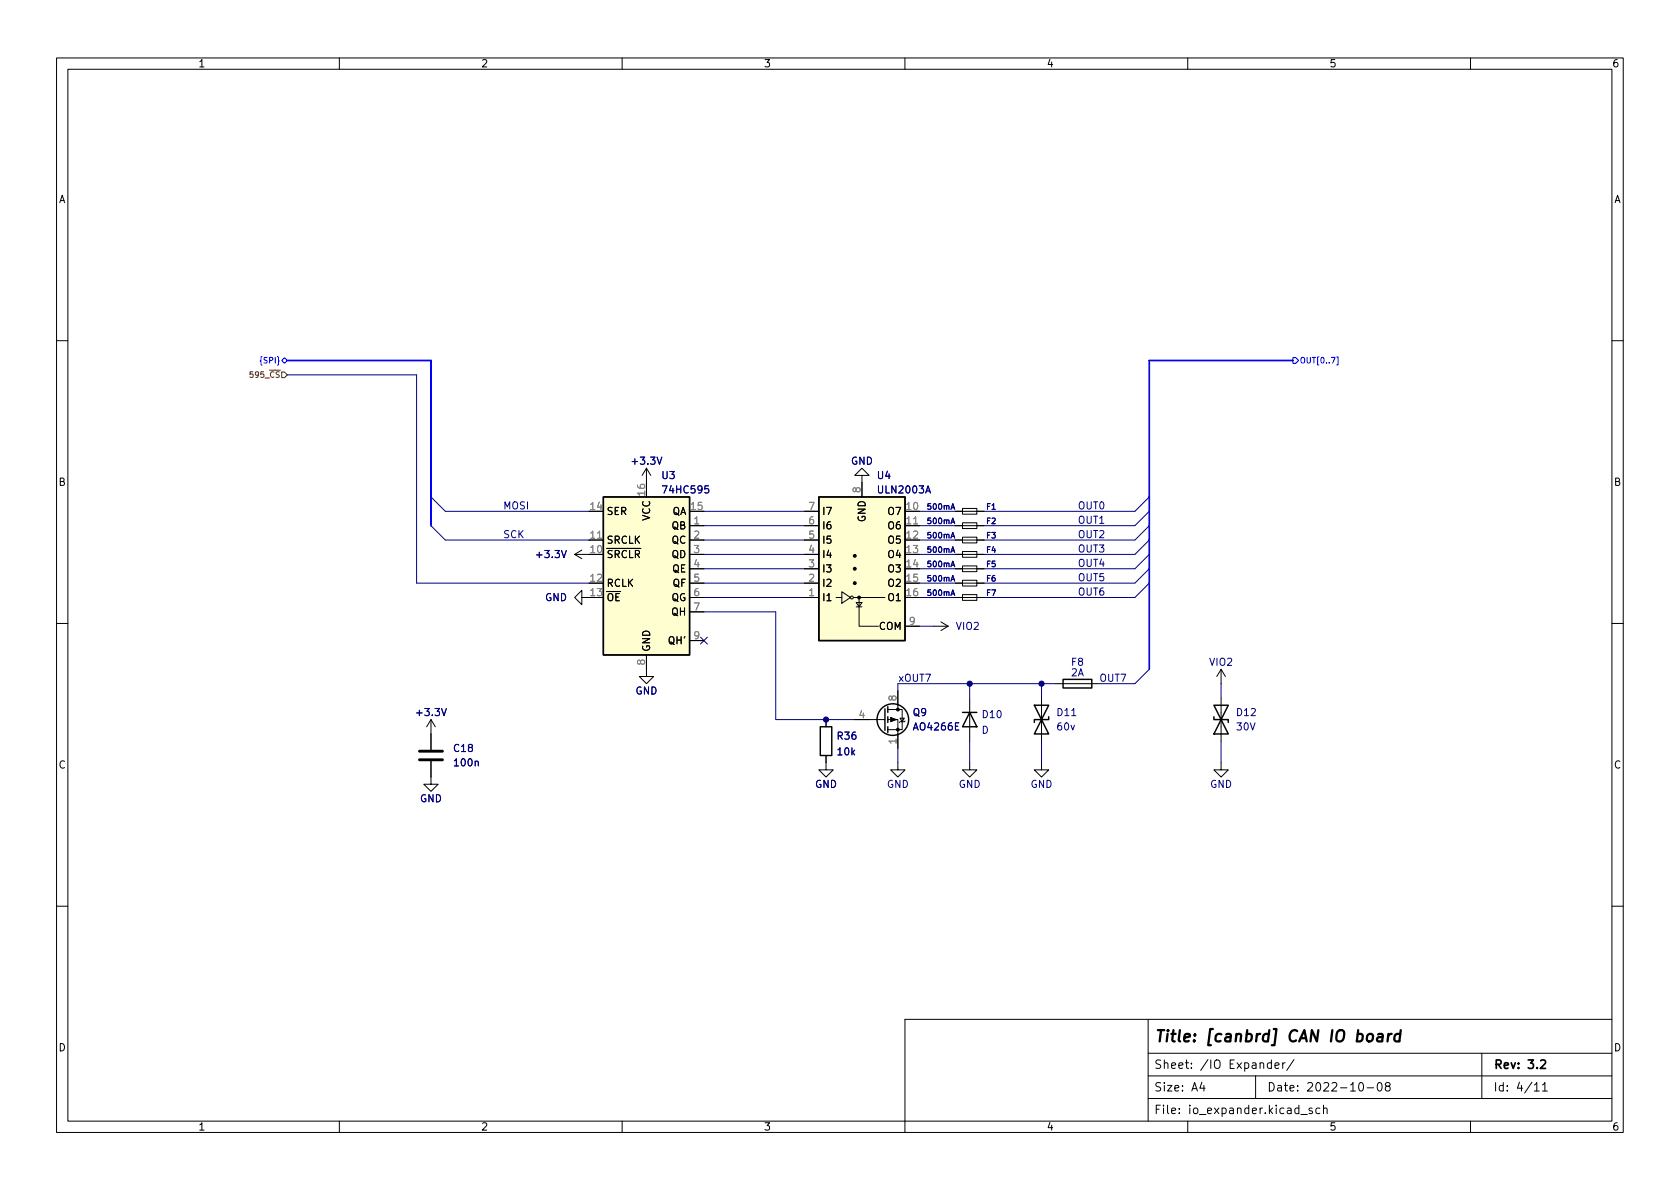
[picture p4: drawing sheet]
<svg xmlns="http://www.w3.org/2000/svg" width="297mm" height="210mm" viewBox="0 0 297 210" stroke-linecap="round" stroke-linejoin="round" font-family="sans-serif">
<g fill="none" stroke="#000" stroke-width=".18">
<path d="M10 10.2h277v190.1h-277zM12 12.2h273v186.1h-273zM60 10.2v2M110 10.2v2M160 10.2v2M210 10.2v2M260 10.2v2M10 60.2h2M285 60.2h2M101.6 98h2.5M101.6 98l1.3 .8M102.9 97.3l-1.3 .7"/>
<path d="M104.1 95.5h2.6M114.3 82.8v2.5M114.3 82.8l-.8 1.3M114.3 82.8l.8 1.3M121.9 93h2.6M121.9 95.5h2.6M121.9 98h2.6M142.2 93h2.6M142.2 95.5h2.6M142.2 98h2.6M142.2 90.4h2.6M152.4 84.1h1.3l-1.3-1.3-1.3 1.3h1.3v3.8"/>
<path d="M160 93h2.6M168.9 93h5.1M168.9 95.5h5.1M168.9 98h5.1M168.9 90.4h5.1M170.2 95h2.5v1h-2.5zM170.2 97.5h2.5v1h-2.5zM170.2 92.5h2.5v1h-2.5zM170.2 89.9h2.5v1h-2.5zM10 110.2h2M102.9 105.7v-1.3l-1.3 1.3 1.3 1.2v-1.2h1.2M114.3 115.8v3.8h1.3l-1.3 1.3-1.3-1.3h1.3"/>
<path d="M121.9 100.6h2.6M121.9 103.1h2.6M121.9 105.7h2.6M121.9 108.2h2.6M121.9 113.3h2.6M142.2 100.6h2.6M142.2 103.1h2.6M142.2 105.7h2.6M147.8 105.7h1M148.8 104.6l1.6 1.1-1.6 1zM150.9 105.7h5.6M151.4 106.5h1l-.5 .8z"/>
<path d="M151.4 107.3h1M151.9 105.7v5h3.4M160 110.7h2.6M165.1 110.7h2.5M166.4 110l1.2 .7M167.6 110.7l-1.2 .8M168.9 100.6h5.1M168.9 103.1h5.1M168.9 105.7h5.1M170.2 100.1h2.5v1h-2.5zM170.2 105.2h2.5v1h-2.5zM170.2 102.6h2.5v1h-2.5z"/>
<path d="M215.9 118.4v2.5M215.9 118.4l-.8 1.2M215.9 118.4l.8 1.2M285 110.2h2M76.2 134.6v4.1h1.3l-1.3 1.2-1.3-1.2h1.3M76.2 127.2l-.8 1.3M76.2 127.2v5.4M76.2 127.2l.8 1.3M146 133.6v2.5h1.3l-1.3 1.3-1.2-1.3h1.2M146 127.2v1.3M151.1 127.2h5.4M157 127.2h1.7v5.1"/>
<path d="M157 125.5h2.5v3.5h-2.5M158.7 134.9v1.2h1.3l-1.3 1.3-1.2-1.3h1.2M158.7 122.2v3.3M159.1 127h.8l-.4 .6zM160 127.5l-.1 .1h-.8l-.1 .2M171.4 134.9v1.2h1.3l-1.3 1.3-1.2-1.3h1.2M171.4 123.4v7.7M184.1 134.9v1.2h1.3l-1.3 1.3-1.2-1.3h1.2M184.1 123.4v7.7M186.7 120.9h7.6M215.9 134.9v1.2h1.3l-1.3 1.3-1.3-1.3h1.3M215.9 123.4v7.7"/>
<path d="M10 160.2h2M285 160.2h2M60 198.3v2M110 198.3v2M203 194.3h82M203 190.3h82M203 186.3h82M203 180.3v18M210 198.3v2M212.5 191.4l-.4 1h1M212.9 191.9v1M222 190.3v4"/>
<path d="M224.8 188l-.4-.1-.3 .3v.4l.1 .3h.6M224.8 187.4v1.5M225.4 188.4l.7-.1v-.3l-.5-.1-.2 .2 .1 .8h.6M226.8 187.9v1M227.2 187.9l-.3 .1-.1 .2M228.8 187.4l-1.3 1.9M230 197.1h1.1M232 196l-.4-.1-.2 .2 .1 .3 .5 .1v.4h-.6M233.4 196l-.5-.1-.3 .3v.4l.2 .3h.6M234 196.1l.2-.2 .4 .1v.9M234 195.4v1.5M240.4 191.5l.2-.1a.81 .81 0 0 1 .6 .7 .81 .81 0 0 1-.3 .8h-.2a.81 .81 0 0 1-.6-.6 .81 .81 0 0 1 .3-.8z"/>
<path d="M241.7 192.4h1.2M243.7 191.5l.2-.1a.81 .81 0 0 1 .5 .7 .81 .81 0 0 1-.3 .8h-.1a.81 .81 0 0 1-.6-.6 .81 .81 0 0 1 .3-.8zM245.2 192.1l-.3-.3 .1-.2 .2-.2 .4 .1 .2 .2-.1 .2-.6 .2-.2 .3 .1 .4 .2 .1h.3l.3-.3-.1-.4-.2-.1M260 198.3v2M262 186.3v8M271.3 191.9l.4-.5v1.5M271.3 192.9h.9M272.7 191.9l.4-.5v1.5M272.7 192.9h.9M285 180.3h-125v20"/>
<circle cx="150.6" cy="105.7" r=".25"/>
</g>
<path d="M272.4 187.6l.6-.2 .2 .2 .1 .3-1 1h1" fill="none" stroke="#000" stroke-width=".3"/>
<path d="M243.7 182.9l.2-.1 .5 .1v1.3M244.5 183.3l-.7 .1a.4 .4 0 0 0-.3 .3 .4 .4 0 0 0 .2 .5l.7-.1M245.5 182.8l-.2 1.4M246.1 182.8l-.4 .1-.3 .3M247.6 182.9a.66 .66 0 0 0-1 .3l-.1 .6 .2 .3 .1 .1 .6-.1M247.7 182.2l-.3 2" fill="none" stroke="#000" stroke-width=".4"/>
<g fill="none" stroke="#000" stroke-width=".25">
<path d="M106.7 87.9h15.2v27.9h-15.2zM144.8 87.9h15.2v25.4h-15.2zM145 128.5h2.1v5.1h-2.1zM156.5 125.3v3.9M157 125v1M157 126.7v1.1M157 128.5v1M170.2 126h2.5M171.4 126l1.3 2.5h-2.5zM182.9 124.7h2.5l-2.5 5.1h2.5zM185.4 126.7v.5h-2.5v.6M188 120.1h5v1.6h-5z"/>
<path d="M214.6 126.7v.5h2.6v.6M214.6 124.7h2.6l-2.6 5.1h2.6z"/>
<circle cx="157.9" cy="127.2" r="2.79"/>
</g>
<g fill="#fffed0" stroke="#fffed0" stroke-width=".18">
<path d="M106.7 87.9h15.2v27.9h-15.2z"/>
<path d="M144.8 87.9h15.2v25.4h-15.2z"/>
</g>
<path d="M74.2 134.4h4M74.2 132.8h4" fill="none" stroke="#000" stroke-width=".51"/>
<g fill="#000" stroke="#000" stroke-width=".18">
<path d="M157.5 126.9l1 .3-1 .4z"/>
<circle cx="151.1" cy="98.3" r=".25"/>
<circle cx="151.1" cy="103.1" r=".25"/>
<circle cx="151.1" cy="100.6" r=".25"/>
<circle cx="151.9" cy="105.7" r=".25"/>
<circle cx="158.7" cy="129" r=".25"/>
<circle cx="158.7" cy="125.5" r=".25"/>
</g>
<path d="M49.8 65.8h.5l.5 .5-.5 .5h-.5z" fill="none" stroke="#800000" stroke-width=".18"/>
<path d="M50.3 63.2l.5 .5-.5 .5-.5-.5zM228.6 63.2h.5l.5 .5-.5 .5h-.5zM236.4 63.1h.2v1.4h-.2" fill="none" stroke="#00f" stroke-width=".18"/>
<path d="M50.8 63.7h25.4v29.3M228.6 63.7h-25.4v54.7" fill="none" stroke="#00f" stroke-width=".3"/>
<g fill="none" stroke="#000080" stroke-width=".18">
<path d="M50.8 66.3h22.9v36.8h30.4M76.2 93l2.5 2.5h25.4M76.2 87.9l2.5 2.5h25.4M124.5 95.5h17.7M124.5 93h17.7M124.5 90.4h17.7M124.5 98h17.7M162.6 95.5h6.3M162.6 93h6.3M162.6 90.4h6.3M162.6 98h6.3M203.2 93l-2.5 2.5h-26.7"/>
<path d="M203.2 90.4l-2.5 2.6h-26.7M203.2 87.9l-2.5 2.5h-26.7M203.2 95.5l-2.5 2.5h-26.7M203.2 98l-2.5 2.6h-26.7M124.5 103.1h17.7M124.5 105.7h17.7M124.5 100.6h17.7M124.5 108.2h12.7v19h13.9M162.6 103.1h6.3M162.6 105.7h6.3M162.6 110.7h2.5M162.6 100.6h6.3"/>
<path d="M203.2 100.6l-2.5 2.5h-26.7M203.2 118.4l-2.5 2.5h-6.4M203.2 103.1l-2.5 2.6h-26.7M158.7 132.3v2.6M171.4 120.9v2.5M171.4 131.1v3.8M184.1 120.9v2.5M184.1 131.1v3.8M186.7 120.9h-28v1.3M215.9 120.9v2.5M215.9 131.1v3.8"/>
</g>
<path d="M123.9 112.7l1.2 1.2M125.1 112.7l-1.2 1.2" fill="none" stroke="#000084" stroke-width=".18"/>
<g fill="#000080" stroke="#000080" stroke-width=".18">
<circle cx="184.1" cy="120.9" r=".46"/>
<circle cx="146" cy="127.2" r=".46"/>
<circle cx="171.4" cy="120.9" r=".46"/>
</g>
<text font-size="2.8" x="204" y="184.3">Title: [canbrd] CAN IO board</text>
<g font-size="2.1">
<text x="204" y="189">Sheet: /IO Expander/</text>
<text x="264" y="189">Rev: 3.2</text>
<text x="204" y="193">Size: A4</text>
<text x="204" y="197">File: io_expander.kicad_sch</text>
<text x="224" y="193">Date: 2022-10-08</text>
<text x="264" y="193">Id: 4/11</text>
</g>
<g font-size="1.8">
<text x="35" y="11.9">1</text>
<text x="85" y="11.9">2</text>
<text x="135" y="11.9">3</text>
<text x="185" y="11.9">4</text>
<text x="235" y="11.9">5</text>
<text x="285" y="11.9">6</text>
<text x="10.3" y="35.9">A</text>
<text x="285.3" y="35.9">A</text>
<text x="10.3" y="85.9">B</text>
<text x="285.3" y="85.9">B</text>
<text x="107.2" y="91.1">SER</text>
<text x="114.9" y="92.1" transform="rotate(-90 114.9 92.1)">VCC</text>
<text x="118.8" y="93.6">QB</text>
<text x="118.8" y="91.1">QA</text>
<text x="145.3" y="93.6">I6</text>
<text x="145.3" y="91.1">I7</text>
<text x="153" y="92.3" transform="rotate(-90 153 92.3)">GND</text>
<text x="157.2" y="91.1">O7</text>
<text x="157.2" y="93.6">O6</text>
<text x="107.2" y="98.7">~{SRCLR}</text>
<text x="107.2" y="96.1">SRCLK</text>
<text x="118.8" y="96.1">QC</text>
<text x="118.8" y="98.7">QD</text>
<text x="118.9" y="101.2">QE</text>
<text x="145.3" y="101.2">I3</text>
<text x="145.3" y="98.7">I4</text>
<text x="145.3" y="96.1">I5</text>
<text x="157.2" y="96.1">O5</text>
<text x="157.2" y="98.7">O4</text>
<text x="157.2" y="101.2">O3</text>
<text x="107.2" y="103.8">RCLK</text>
<text x="107.2" y="106.3">~{OE}</text>
<text x="118.7" y="106.3">QG</text>
<text x="119" y="103.8">QF</text>
<text x="145.3" y="106.3">I1</text>
<text x="145.3" y="103.8">I2</text>
<text x="157.2" y="103.8">O2</text>
<text x="157.2" y="106.3">O1</text>
<text x="118.3" y="113.9">QH'</text>
<text x="118.8" y="108.8">QH</text>
<text x="155.4" y="111.4">COM</text>
<text x="114.9" y="115.3" transform="rotate(-90 114.9 115.3)">GND</text>
<text x="10.3" y="135.9">C</text>
<text x="285.3" y="135.9">C</text>
<text x="10.3" y="185.9">D</text>
<text x="285.3" y="185.9">D</text>
<text x="35" y="199.9">1</text>
<text x="85" y="199.9">2</text>
<text x="135" y="199.9">3</text>
<text x="185" y="199.9">4</text>
<text x="235" y="199.9">5</text>
<text x="285" y="199.9">6</text>
</g>
<g font-size="1.8" fill="#000084">
<text x="112" y="82.2">+3.3V</text>
<text x="150.4" y="82.2">GND</text>
<text x="117.5" y="87.2">74HC595</text>
<text x="155.4" y="87.2">ULN2003A</text>
<text x="95.1" y="98.7">+3.3V</text>
<text x="96.4" y="106.3">GND</text>
<text x="169.1" y="111.4">VIO2</text>
<text x="189.4" y="119.6">2A</text>
<text x="213.9" y="117.7">VIO2</text>
<text x="112.3" y="122.8">GND</text>
<text x="73.9" y="126.6">+3.3V</text>
<text x="161.7" y="129.2">AO4266E</text>
<text x="173.6" y="129.7">D</text>
<text x="187" y="129.2">60v</text>
<text x="218.7" y="129.2">30V</text>
<text x="80.5" y="135.5">100n</text>
<text x="148.2" y="133.6">10k</text>
<text x="74.2" y="141.9">GND</text>
<text x="144.1" y="139.3">GND</text>
<text x="156.8" y="139.3">GND</text>
<text x="169.5" y="139.3">GND</text>
<text x="182.2" y="139.3">GND</text>
<text x="213.9" y="139.3">GND</text>
</g>
<g font-size="1.8" fill="#808080">
<text x="114" y="87.6" transform="rotate(-90 114 87.6)">16</text>
<text x="152.1" y="87.1" transform="rotate(-90 152.1 87.1)">8</text>
<text x="104.4" y="95.2">11</text>
<text x="104.4" y="90.2">14</text>
<text x="122.2" y="90.2">15</text>
<text x="122.7" y="92.7">1</text>
<text x="122.7" y="95.2">2</text>
<text x="143" y="95.2">5</text>
<text x="143" y="92.7">6</text>
<text x="143" y="90.2">7</text>
<text x="160.3" y="90.2">10</text>
<text x="160.3" y="92.7">11</text>
<text x="160.3" y="95.2">12</text>
<text x="104.4" y="97.8">10</text>
<text x="122.7" y="97.8">3</text>
<text x="122.7" y="100.3">4</text>
<text x="143" y="100.3">3</text>
<text x="143" y="97.8">4</text>
<text x="160.3" y="97.8">13</text>
<text x="160.3" y="100.3">14</text>
<text x="104.4" y="102.9">12</text>
<text x="104.4" y="105.4">13</text>
<text x="122.7" y="102.9">5</text>
<text x="122.7" y="105.4">6</text>
<text x="122.7" y="107.9">7</text>
<text x="143" y="105.4">1</text>
<text x="143" y="102.9">2</text>
<text x="160.3" y="102.9">15</text>
<text x="160.3" y="105.4">16</text>
<text x="122.7" y="113">9</text>
<text x="160.8" y="110.5">9</text>
<text x="114" y="117.6" transform="rotate(-90 114 117.6)">8</text>
<text x="158.5" y="123.9" transform="rotate(-90 158.5 123.9)">8</text>
<text x="151.9" y="127">4</text>
<text x="158.5" y="131.6" transform="rotate(-90 158.5 131.6)">1</text>
</g>
<g font-size="1.8" fill="#000080">
<text x="117.1" y="84.7">U3</text>
<text x="155.2" y="84.7">U4</text>
<text x="88.9" y="95.1">SCK</text>
<text x="88.9" y="90.1">MOSI</text>
<text x="190.5" y="92.6">OUT1</text>
<text x="190.5" y="90.1">OUT0</text>
<text x="190.5" y="95.1">OUT2</text>
<text x="190.5" y="97.7">OUT3</text>
<text x="190.5" y="100.2">OUT4</text>
<text x="190.5" y="102.8">OUT5</text>
<text x="190.5" y="105.3">OUT6</text>
<text x="189.5" y="117.7">F8</text>
<text x="158.7" y="120.5">xOUT7</text>
<text x="194.3" y="120.5">OUT7</text>
<text x="148.1" y="130.8">R36</text>
<text x="161.5" y="126.6">Q9</text>
<text x="173.8" y="127">D10</text>
<text x="187" y="126.6">D11</text>
<text x="218.7" y="126.6">D12</text>
<text x="80.3" y="133">C18</text>
</g>
<g font-size="1.4" fill="#00f">
<text x="46.3" y="64.2">{SPI}</text>
<text x="229.8" y="64.2">OUT[0..7]</text>
</g>
<text font-size="1.4" fill="#800000" x="43.5" y="66.8">595_~{CS}</text>
<g font-size="1.4" fill="#000084">
<text x="164.1" y="95.2">500mA</text>
<text x="164.1" y="92.7">500mA</text>
<text x="164.1" y="90.1">500mA</text>
<text x="164.1" y="97.7">500mA</text>
<text x="164.1" y="100.3">500mA</text>
<text x="164.1" y="105.4">500mA</text>
<text x="164.1" y="102.8">500mA</text>
</g>
<g font-size="1.4" fill="#000080">
<text x="174.4" y="95.2">F3</text>
<text x="174.4" y="92.7">F2</text>
<text x="174.4" y="90.1">F1</text>
<text x="174.4" y="97.7">F4</text>
<text x="174.4" y="100.3">F5</text>
<text x="174.4" y="105.4">F7</text>
<text x="174.4" y="102.8">F6</text>
</g>
</svg>
